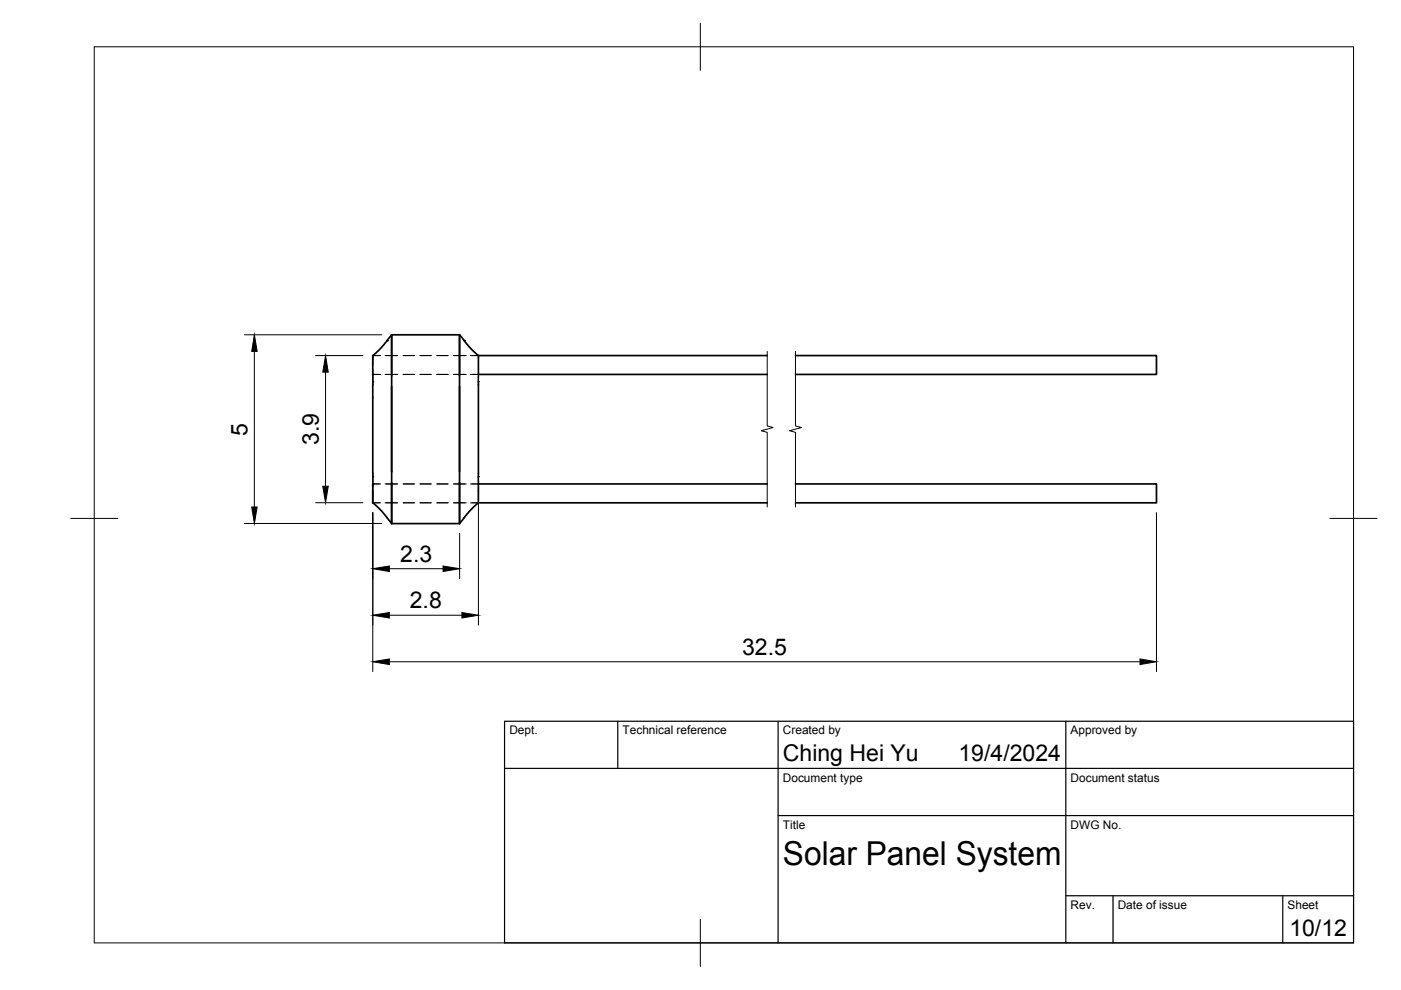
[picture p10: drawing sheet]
<svg xmlns="http://www.w3.org/2000/svg" width="297mm" height="210mm" viewBox="0 0 297 210" stroke-linecap="round" stroke-linejoin="round" font-family="sans-serif">
<!-- layer: Hidden -->
<g fill="none" stroke="#000" stroke-width=".21">
<path d="M79 76.1v1.3M79 78.3v.7M79 79.4h.1M79 79.4h1.7M79 75.4h1.7M81.6 79.4h2.7M81.6 75.4h2.7M85.5 79.4h2.4M85.5 75.4h2.4M89 79.4h2.4M89 75.4h2.4M92.6 79.4h2.4"/>
<path d="M92.6 75.4h2.4M96.2 79.4h2.6M96.2 75.4h2.6M99.8 79.4h1.6M99.8 75.4h1.6M101.4 79.4h.1M79.1 80.9h.1M101.4 80.9h.1M79 103.1v1M79 102.6h.1M79 104.3v.3M79 106.6h1.7"/>
<path d="M79 102.6h1.7M79.1 101.1h.1M81.6 106.6h2.7M81.6 102.6h2.7M85.5 106.6h2.4M85.5 102.6h2.4M89 106.6h2.4M89 102.6h2.4M92.6 106.6h2.4M92.6 102.6h2.4M96.2 106.6h2.6M96.2 102.6h2.6"/>
<path d="M99.8 106.6h1.6M99.8 102.6h1.6M101.4 101.1h.1M101.4 102.6h.1"/>
</g>
<!-- layer: Visible -->
<g fill="none" stroke="#000" stroke-width=".36">
<path d="M79 75.4v.7M79 75.4l.1 6.2M83 71v8.7M83 71v29M83 71h14.4M83.1 71l-2.2 2.6-1.9 1.8M97.4 71v40M97.4 71l2.2 2.7 1.8 1.7M101.4 75.4v4M101.4 79.4v1.5M101.4 79.4h61.3M101.4 75.4h61.3"/>
<path d="M168.7 75.4h76.5v4h-76.5M79 81.6v18.8M83 82v18M97.4 82v18M101.4 80.9v20.2M79 102.6v.5M79 104.6v2M79 102.6v4M79 106.6l1.9 1.8 2.2 2.6M79 104.1v.2M79.1 101.1l-.1 1.5M79.1 100.4v.7"/>
<path d="M83 102.3v8.7M83 100v11M83 111h14.4M101.4 102.6v4M101.4 106.6l-1.8 1.7-2.2 2.7M101.4 101.1v1.5M101.4 106.6h61.3M101.4 102.6h61.3M168.7 102.6h76.5v4h-76.5"/>
</g>
<g fill="#000">
<circle cx="79" cy="79.4" r=".18"/>
<circle cx="82.1" cy="72.2" r=".18"/>
<circle cx="98.4" cy="72.2" r=".18"/>
<circle cx="79" cy="102.6" r=".18"/>
</g>
<!-- layer: BORDER -->
<path d="M20 9.9h267v190h-267zM148.5 4.9v10M15 109.9h10M282 109.9h10M148.5 194.9v10" fill="none" stroke="#000" stroke-width=".21"/>
<!-- layer: TITLEBLOCK -->
<path d="M107 152.9h180v47h-180zM131 152.9v10M165 152.9v47M226 152.9v47M107 162.9h180M165 172.9h122M226 189.9h61M236 189.9v10M272 189.9v10" fill="none" stroke="#000" stroke-width=".25"/>
<!-- layer: Break Lines -->
<path d="M162.7 74.5v15.8l1.2 .3-2.5 .7 1.3 .4v15.8M168.7 74.5v15.8l1.2 .3-2.5 .7 1.3 .4v15.8" fill="none" stroke="#000" stroke-width=".21"/>
<!-- layer: FD_Dimensions -->
<g fill="none" stroke="#000" stroke-width=".21">
<path d="M51.8 71h29.1M53.9 74.5v33M66.9 75.4h10M69 78.9v24.2M51.8 111h29.1M66.9 106.6h10M79 108.7v33.7M97.5 113.1v9.6M101.4 102.5v30M245.2 108.7v33.7M82.5 130.4h15.4M82.5 120.6h11.4"/>
<path d="M82.5 140.3h159.2"/>
</g>
<path d="M53.9 71l.6 3.5h-1.1zM69 75.4l.6 3.5h-1.2zM53.4 107.5h1.1l-.6 3.5zM68.4 103.1h1.2l-.6 3.5zM79 140.3l3.5-.6v1.2zM79 130.4l3.5-.5v1.1zM79 120.6l3.5-.6v1.2zM93.9 120l3.6 .6-3.6 .6zM97.9 129.9l3.5 .5-3.5 .6zM241.7 139.7l3.5 .6-3.5 .6z" fill="#000" stroke="#000" stroke-width=".21"/>
<text font-size="7" x="166" y="183.4">Solar Panel System</text>
<g font-size="4.9">
<text x="52.5" y="92.4" transform="rotate(-90 52.5 92.4)">5</text>
<text x="67.6" y="94.4" transform="rotate(-90 67.6 94.4)">3.9</text>
<text x="84.9" y="119.1">2.3</text>
<text x="86.9" y="129">2.8</text>
<text x="157.4" y="138.8">32.5</text>
<text x="166" y="161.4">Ching Hei Yu</text>
<text x="203.2" y="161.4">19/4/2024</text>
<text x="273.4" y="198.6">10/12</text>
</g>
<g font-size="2.5">
<text x="108" y="155.7">Dept.</text>
<text x="132" y="155.7">Technical reference</text>
<text x="166" y="155.7">Created by</text>
<text x="227" y="155.7">Approved by</text>
<text x="166" y="165.7">Document type</text>
<text x="227" y="165.7">Document status</text>
<text x="166" y="175.7">Title</text>
<text x="227" y="175.7">DWG No.</text>
<text x="227" y="192.7">Rev.</text>
<text x="237" y="192.7">Date of issue</text>
<text x="273" y="192.7">Sheet</text>
</g>
</svg>
